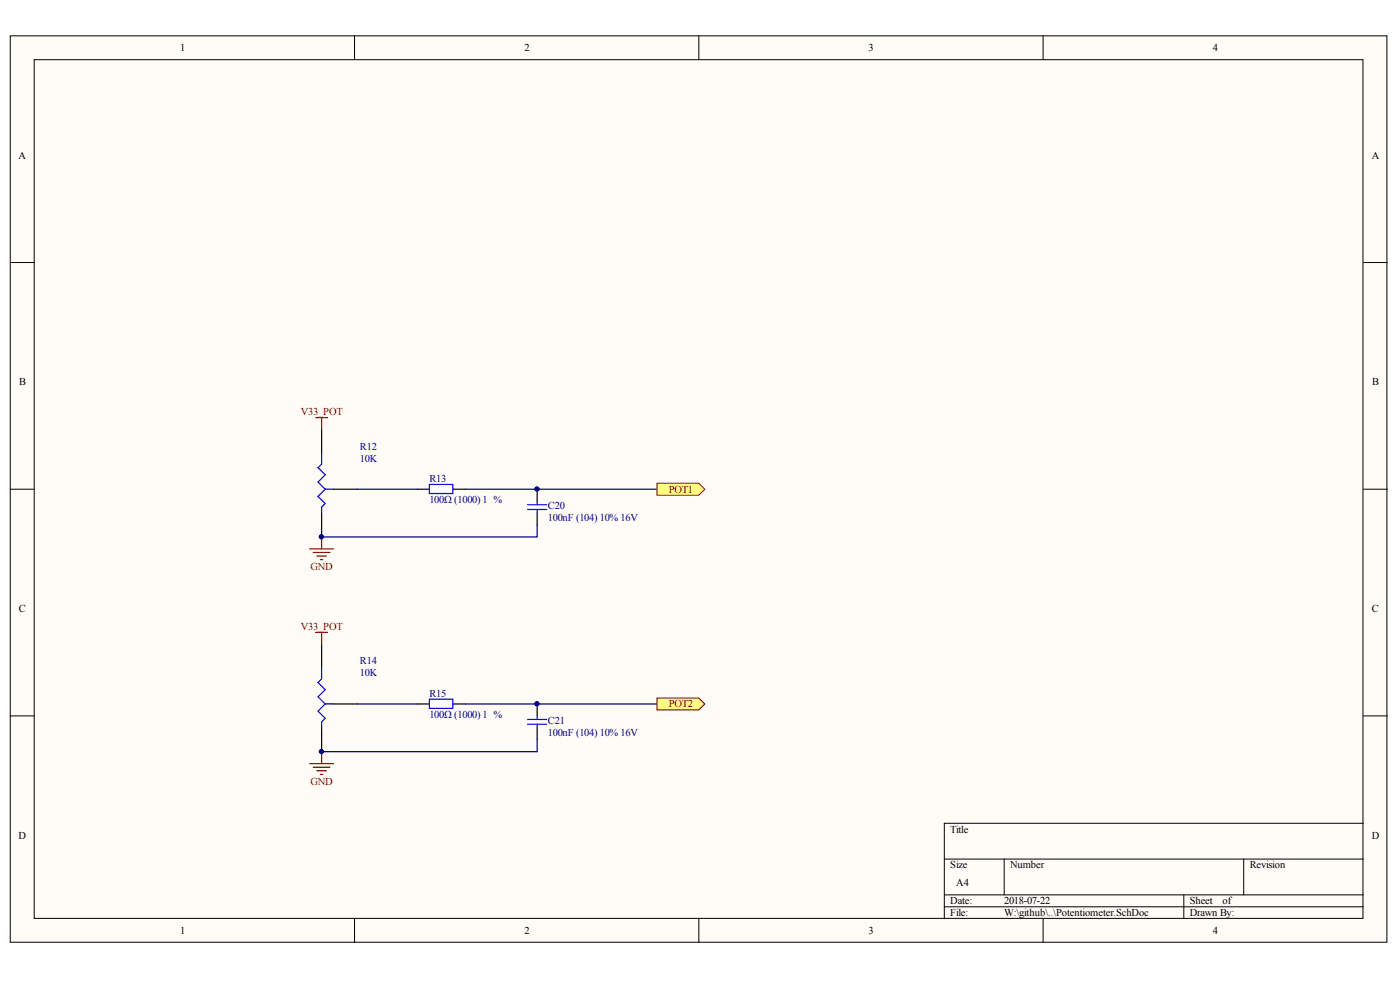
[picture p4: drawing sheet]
<svg xmlns="http://www.w3.org/2000/svg" width="288mm" height="202mm" viewBox="0 0 288 202" stroke-linecap="round" stroke-linejoin="round" font-family="sans-serif">
<g fill="#fffcf8" stroke="#000" stroke-width=".21">
<path d="M2.1 7.4h283.1v186.2h-283.1z"/>
<path d="M7 12.3h273.3v176.4h-273.3z"/>
</g>
<g fill="none" stroke="#000" stroke-width=".21">
<path d="M72.9 7.4v4.9M143.7 7.4v4.9M214.5 7.4v4.9M2.1 53.9h4.9M280.3 53.9h5M2.1 100.5h4.9M280.3 100.5h5M2.1 147.1h4.9M280.3 147.1h5M194.2 176.5h86.1M206.5 176.5v7.3M255.7 176.5v7.3"/>
<path d="M280.3 169.1h-86.1v19.6M72.9 188.7v4.9M143.7 188.7v4.9M194.2 183.8h86.1M194.2 186.3h86.1M214.5 188.7v4.9M243.4 183.8v4.9"/>
</g>
<g fill="none" stroke="#000" stroke-width=".25">
<path d="M66.1 88.2v4.9M66.1 105.4v4.9M68.6 100.5h4.9M85.8 100.5h2.5M93.2 100.5h2.5M110.5 100.5v2.5M110.5 105.4v2.5M66.1 132.4v4.9M66.1 149.5v4.9M68.6 144.6h4.9M85.8 144.6h2.5M93.2 144.6h2.5"/>
<path d="M110.5 144.6v2.5M110.5 149.5v2.5"/>
</g>
<g fill="none" stroke="#00f" stroke-width=".25">
<path d="M66.1 93.1v2.3l-.7 .7 1.5 1.5-1.5 1.4 1.5 1.5M88.3 99.5h4.8v1.9h-4.8zM66.9 100.5h1.7M66.9 100.5l-1.5 1.5 1.5 1.4-.8 .8v1.2M108.5 103.7h3.9M108.5 104.7h3.9M110.5 103v.7M110.5 104.7v.7M66.1 137.3v2.2l-.7 .7 1.5 1.5-1.5 1.4 1.5 1.5M66.9 144.6l-1.5 1.5 1.5 1.5-.8 .7v1.2M66.9 144.6h1.7M88.3 143.6h4.8v1.9h-4.8z"/>
<path d="M108.5 147.8h3.9M108.5 148.8h3.9M110.5 147.1v.7M110.5 148.8v.7"/>
</g>
<path d="M73.5 100.5h12.3M95.7 100.5h39.4M110.5 107.9v2.4h-44.4M73.5 144.6h12.3M95.7 144.6h39.4M110.5 152v2.4h-44.4" fill="none" stroke="#000080" stroke-width=".25"/>
<g fill="none" stroke="#800000" stroke-width=".25">
<path d="M64.9 85.8h2.5M66.1 85.8v2.4M63.7 112.8h4.9M64.4 113.5h3.5M65.1 114.2h2M65.9 115h.5M66.1 110.3v2.5M64.9 129.9h2.5M66.1 129.9v2.5M63.7 156.9h4.9M64.4 157.6h3.5M65.1 158.3h2"/>
<path d="M65.9 159.1h.5M66.1 154.4v2.5"/>
</g>
<g fill="#ffff80" stroke="#800000" stroke-width=".21">
<path d="M135.1 99.3h8.6l1.2 1.2-1.2 1.2h-8.6z" fill-rule="evenodd"/>
<path d="M135.1 143.4h8.6l1.2 1.2-1.2 1.2h-8.6z" fill-rule="evenodd"/>
</g>
<g fill="#000080" stroke="#000080" stroke-width=".21">
<circle cx="66.1" cy="154.4" r=".45"/>
<circle cx="66.1" cy="110.3" r=".45"/>
<circle cx="110.4" cy="144.6" r=".45"/>
<circle cx="110.4" cy="100.5" r=".44"/>
</g>
<g font-size="2.2">
<text x="37" y="10.5">1</text>
<text x="107.8" y="10.5">2</text>
<text x="178.6" y="10.5">3</text>
<text x="249.4" y="10.5">4</text>
<text x="3.8" y="32.6">A</text>
<text x="282" y="32.6">A</text>
<text x="3.9" y="79.1">B</text>
<text x="282.1" y="79.1">B</text>
<text x="3.9" y="125.7">C</text>
<text x="282.1" y="125.7">C</text>
<text x="3.8" y="172.3">D</text>
<text x="195.4" y="171">Title</text>
<text x="282" y="172.3">D</text>
<text x="195.4" y="178.4">Size</text>
<text x="207.7" y="178.4">Number</text>
<text x="257" y="178.4">Revision</text>
<text x="195.4" y="185.8">Date:</text>
<text x="196.6" y="182.1">A4</text>
<text x="206.5" y="185.8">2018-07-22</text>
<text x="244.6" y="185.8">Sheet</text>
<text x="251.4" y="185.8">of</text>
<text x="37" y="191.9">1</text>
<text x="107.8" y="191.9">2</text>
<text x="178.6" y="191.9">3</text>
<text x="195.4" y="188.2">File:</text>
<text x="206.5" y="188.2">W:\github\..\Potentiometer.SchDoc</text>
<text x="244.6" y="188.2">Drawn By:</text>
<text x="249.4" y="191.9">4</text>
</g>
<g font-size="2.2" fill="#800000">
<text x="61.9" y="85.3">V33_POT</text>
<text x="137.5" y="101.2">POT1</text>
<text x="63.9" y="117.1">GND</text>
<text x="61.9" y="129.4">V33_POT</text>
<text x="137.5" y="145.3">POT2</text>
<text x="63.9" y="161.2">GND</text>
</g>
<g font-size="2.2" fill="#000080">
<text x="74" y="92.4">R12</text>
<text x="74" y="94.8">10K</text>
<text x="88.3" y="99">R13</text>
<text x="88.3" y="103.4">100Ω (1000) ¡À1 %</text>
<text x="112.7" y="104.6">C20</text>
<text x="112.7" y="107.1">100nF (104) 10% 16V</text>
<text x="74" y="136.5">R14</text>
<text x="74" y="138.9">10K</text>
<text x="88.3" y="143.1">R15</text>
<text x="88.3" y="147.5">100Ω (1000) ¡À1 %</text>
<text x="112.7" y="148.7">C21</text>
<text x="112.7" y="151.2">100nF (104) 10% 16V</text>
</g>
</svg>
